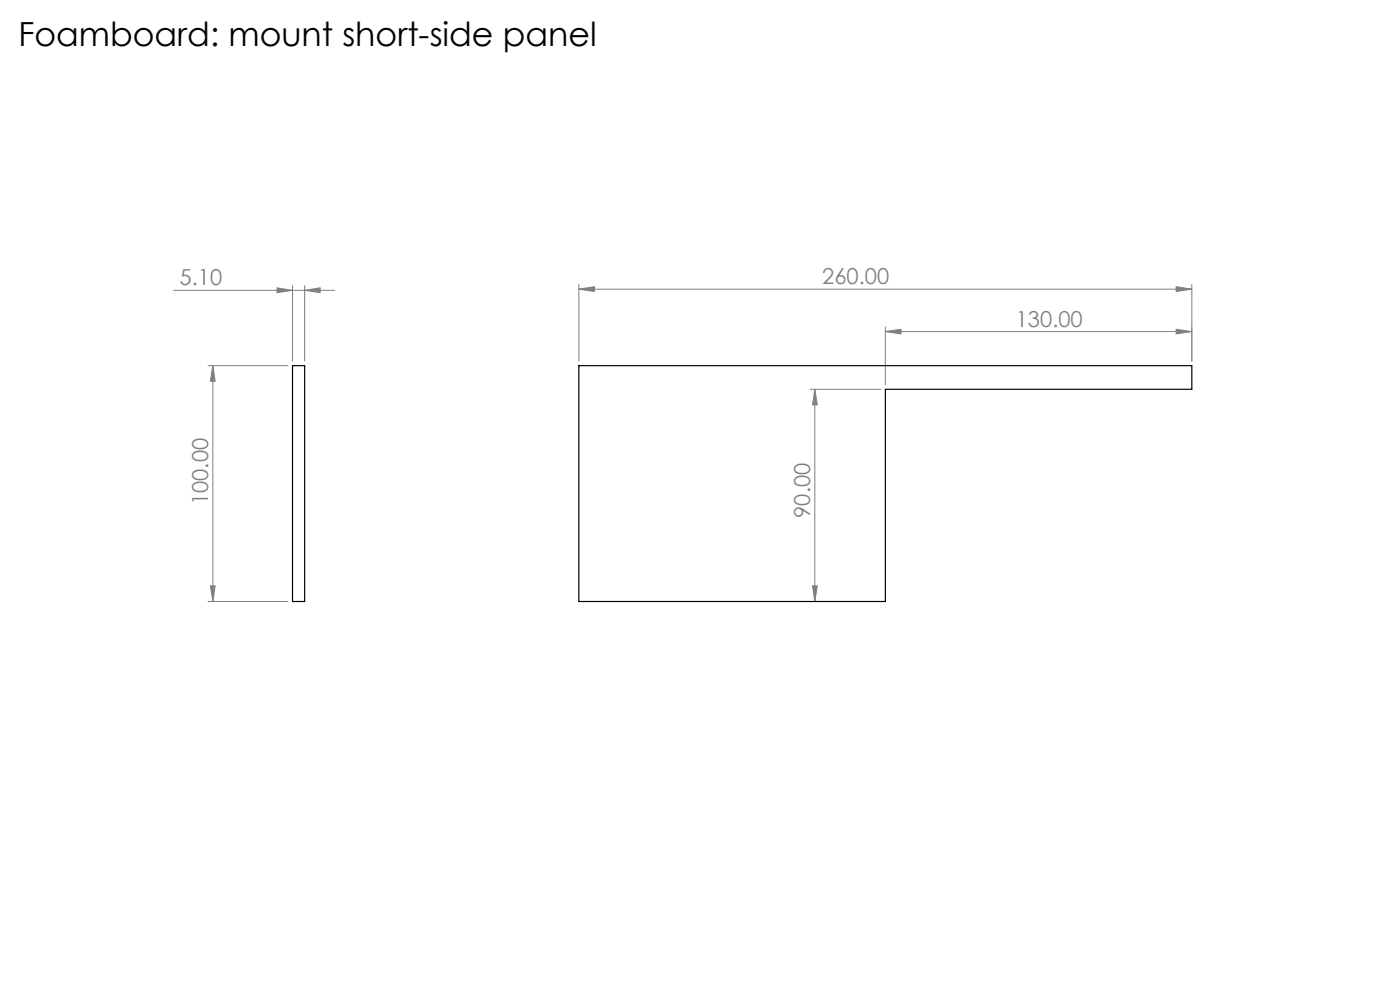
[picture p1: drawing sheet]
<svg xmlns="http://www.w3.org/2000/svg" width="297mm" height="210mm" viewBox="0 0 297 210" stroke-linecap="round" stroke-linejoin="round" font-family="sans-serif">
<g fill="none" stroke="#808080" stroke-width=".21">
<path d="M36.8 61.6h34.2M44.1 77.6h17M45.2 77.6l.4 3.3h-1zM45.2 77.6v50M58.8 61.1l3.3 .5-3.3 .5zM62.1 60.6v16M64.6 61.6l3.3-.5v1zM64.6 60.6v16M122.8 61.3l3.3-.5v1zM122.8 60.3v16.3M122.8 61.3h130M187.8 70.3l3.3-.5v1z"/>
<path d="M187.8 69.3v12.3M187.8 70.3h65M249.5 69.8l3.3 .5-3.3 .5zM249.5 60.8l3.3 .5-3.3 .5zM252.8 60.3v16.3M171.9 82.6h14.9M172.9 82.6v45M172.9 82.6l.5 3.3h-1zM44.1 127.6h17M44.6 124.3h1l-.4 3.3zM172.4 124.3h1l-.5 3.3z"/>
</g>
<g fill="#808080">
<path d="M122.8 61.3l3.3-.5v1zM249.5 60.8l3.3 .5-3.3 .5zM58.8 61.1l3.3 .5-3.3 .5zM64.6 61.6l3.3-.5v1z"/>
<path d="M249.5 69.8l3.3 .5-3.3 .5zM187.8 70.3l3.3-.5v1z"/>
<path d="M44.6 124.3h1l-.4 3.3zM45.2 77.6l.4 3.3h-1z"/>
<path d="M172.9 82.6l.5 3.3h-1zM172.4 124.3h1l-.5 3.3z"/>
</g>
<path d="M62.1 77.6h2.5v50h-2.5zM122.8 77.6h130v5h-65v45h-65z" fill="none" stroke="#000" stroke-width=".25"/>
<text font-size="7.1" x="3.9" y="9.8">Foamboard: mount short-side panel</text>
<g font-size="4.7" fill="#808080">
<text x="38.1" y="60.6">5.10</text>
<text x="174.4" y="60.3">260.00</text>
<text x="215.5" y="69.3">130.00</text>
<text x="44.1" y="107.2" transform="rotate(-90 44.1 107.2)">100.00</text>
<text x="171.9" y="109.8" transform="rotate(-90 171.9 109.8)">90.00</text>
</g>
</svg>
